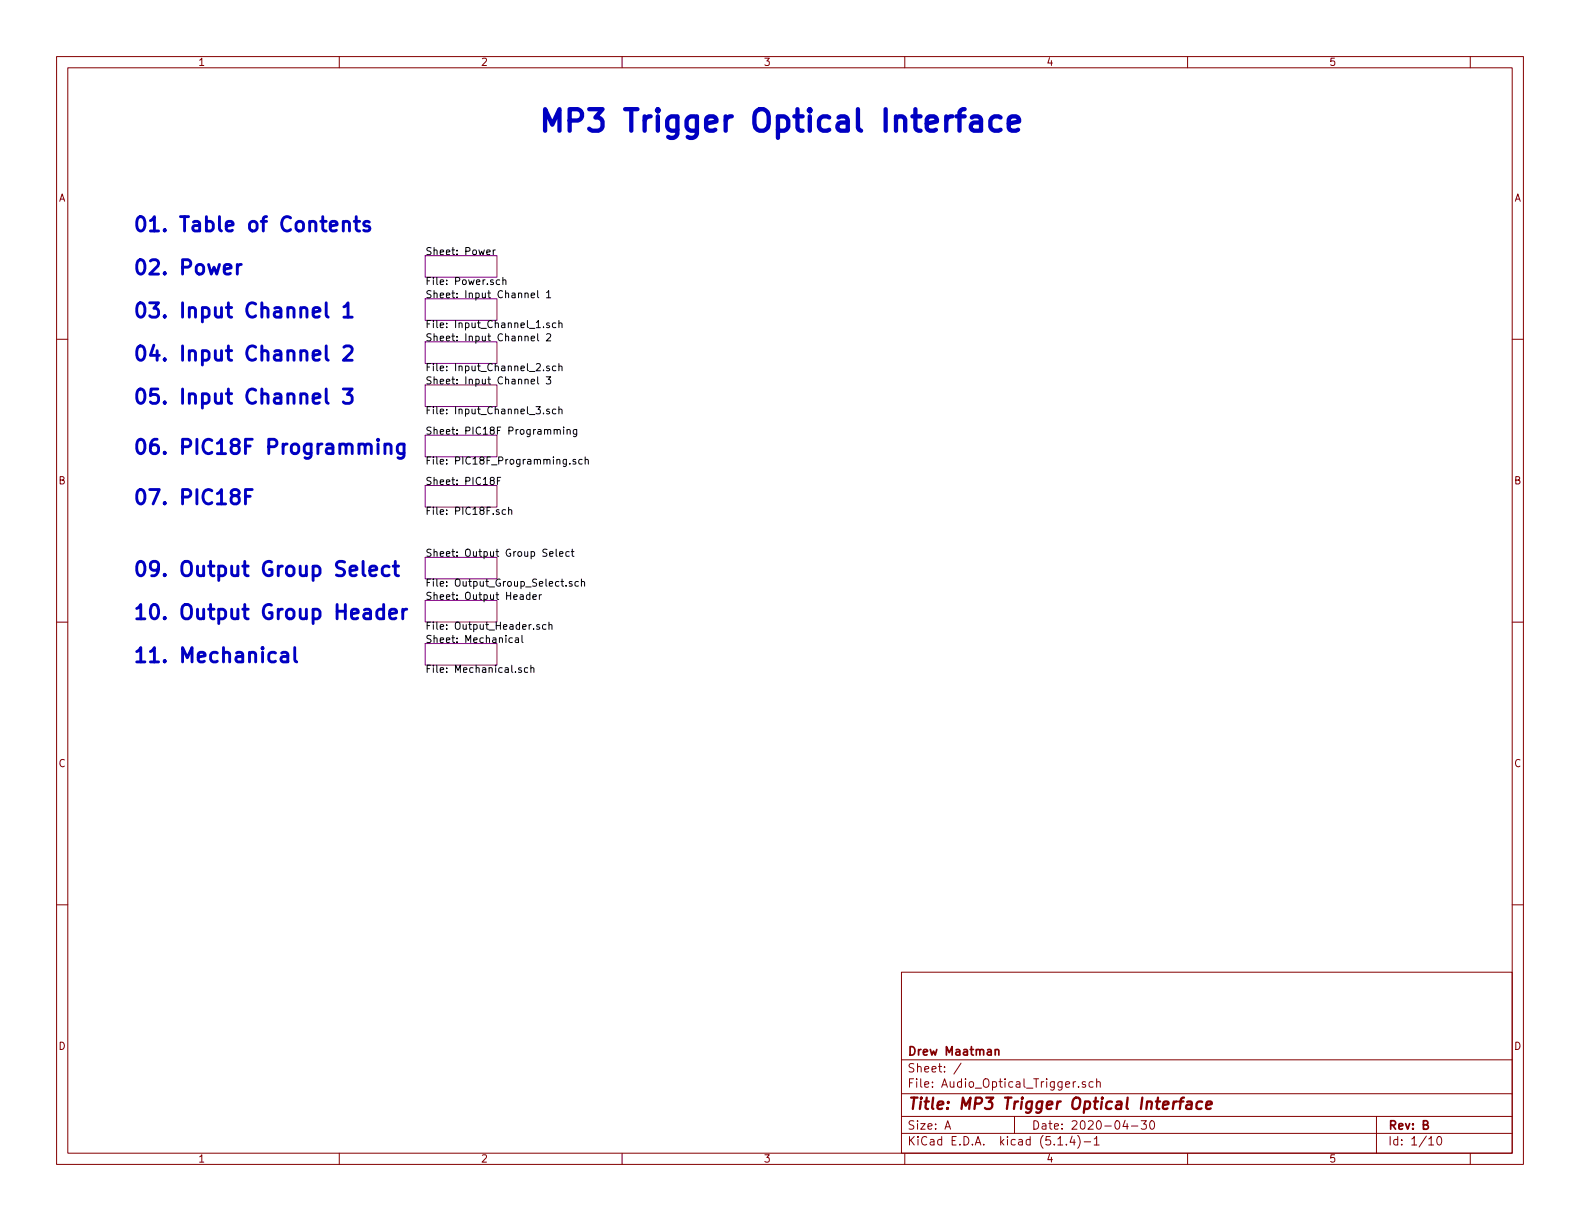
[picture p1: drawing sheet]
<svg xmlns="http://www.w3.org/2000/svg" width="279mm" height="216mm" viewBox="0 0 279 216" stroke-linecap="round" stroke-linejoin="round" font-family="sans-serif">
<g fill="none" stroke="#840000" stroke-width=".18">
<path d="M10 10h259.4v195.9h-259.4zM12 12h255.4v191.9h-255.4zM60 10v2M110 10v2M160 10v2M210 10v2M260 10v2M10 60h2M267.4 60h2M10 110h2M267.4 110h2M10 160h2"/>
<path d="M267.4 160h2M159.4 171.9h108v32h-108zM159.4 197.4h108M159.4 193.4h108M159.4 187.4h108M167.1 199.7l.5-1.5 .5 1.5M167.2 199.2h.8M170 188l-1.3 1.9M179.4 197.4v3M190.2 191.3l-.4 .2M190.7 192.1v.2M191.9 191.3h-.3l-.2 .2v.2l.5 .1v.4h-.5"/>
<path d="M193.3 191.3h-.4l-.3 .2 .1 .7h.6M193.9 191.4l.3-.1h.3l.1 1M193.9 190.8v1.5M199 198.1l-.4 1.1h.9M199.3 198.7v1M200.1 199.1h1.1M201.8 198.2h.9l-.5 .6 .5 .1v.6l-.3 .2-.6-.2M203.5 198.2h.2a.8 .8 0 0 1 .5 .7 .8 .8 0 0 1-.5 .8 1 1 0 0 1-.2-1.5zM243.4 197.4v6.5M60 203.9v2M110 203.9v2M159.4 200.4h108"/>
<path d="M160 203.9v2M187.1 202.5h.8M188.6 202.3v.2M189.6 200.9l-.4 1.1h.9M189.9 201.5v1M190.6 200.8a1.71 1.71 0 0 1 0 2.2M191.7 201.9h1.2M193.5 201.4l.4-.4v1.5M193.5 202.5h.9M210 203.9v2M252.7 201.4l.4-.4v1.5M252.7 202.5h.8"/>
<path d="M254.3 201h.3a.94 .94 0 0 1 0 1.5 .8 .8 0 0 1-.6-.7 .8 .8 0 0 1 .3-.8zM260 203.9v2"/>
</g>
<path d="M208.1 194.8a.54 .54 0 0 0-.6 .3M208.5 194.8h.8M209.4 194.1l-.4 .1-.2 .2-.2 1.7M209.9 194.8h.8l-.1 1.3M210.7 195.2l-.6 .1a.4 .4 0 0 0-.4 .4 .4 .4 0 0 0 .3 .4l.6-.1M212.6 194.8a.68 .68 0 0 0-1 .3v.8l.3 .2 .6-.1M213.3 195.4l1-.2-.1-.4h-.7l-.2 1 .2 .3 .6-.1" fill="none" stroke="#840000" stroke-width=".41"/>
<path d="M176 185.7l.2-.1h.4v1M176 185.6v1" fill="none" stroke="#840000" stroke-width=".3"/>
<path d="M75.2 52.8h12.7v3.8h-12.7zM75.2 45.2h12.7v3.8h-12.7zM75.2 60.5h12.7v3.8h-12.7zM75.2 68.1h12.7v3.8h-12.7zM75.2 77h12.7v3.8h-12.7zM75.2 85.9h12.7v3.8h-12.7zM75.2 98.6h12.7v3.8h-12.7zM75.2 106.2h12.7v3.8h-12.7zM75.2 113.8h12.7v3.8h-12.7z" fill="none" stroke="#840084" stroke-width=".18"/>
<g fill="none" stroke="#000" stroke-width=".18">
<path d="M86.1 44.6l.6-.1-.1-.3h-.3l-.2 .2v.6h.5M87.2 44.2v.8M87.6 44.2l-.4 .2M88.4 49.5h-.4l-.2 .2 .1 .6h.5M88.9 49.6l.2-.1h.3l.1 .8M88.9 49v1.3M93.9 52.2l.6-.1v-.2l-.4-.1-.2 .2 .1 .6h.5M93.9 59.8l.6-.1v-.2l-.4-.1-.2 .2 .1 .6h.5M95.1 51.4v1.1l.2 .2M95.1 59v1.1l.2 .2M96.6 51.7l.4-.3v1.3M96.6 59.1l.5-.1 .2 .1 .1 .3-.1 .2-.7 .7h.8"/>
<path d="M96.6 52.7h.8M97.1 57.2l-.3-.1-.2 .2 .1 .2 .4 .1v.3h-.5M98.3 57.2l-.4-.1-.2 .2 .1 .6h.5M98.8 57.2l.2-.1 .3 .1 .1 .7M98.8 56.7v1.2M93.9 67.5l.6-.1v-.3h-.4l-.2 .1 .1 .6h.5M95.1 66.6v1.1l.2 .2M96.6 66.6h.8l-.4 .5 .3 .1v.6l-.2 .1-.5-.1M97.1 64.8l-.3-.1-.2 .2 .1 .2 .4 .1v.3h-.5M97.1 72.4l-.3-.1-.2 .2 .1 .2 .4 .1v.3h-.5M98 76.1l.2-.2 .3 .1v.8M98.3 64.8l-.4-.1-.2 .2 .1 .6h.5"/>
<path d="M98.3 72.4l-.4-.1-.2 .3 .1 .5h.5M98.5 76.1l.2-.2 .3 .1 .1 .8M98.8 64.8l.2-.1 .3 .1 .1 .8M98.8 72.5l.2-.2 .3 .1 .1 .8M98.8 64.3v1.3M98.8 71.9v1.3M99.7 75.5v.1M99.7 75.9v.9M100.3 76.1l.2-.2 .3 .1v.8M100.3 75.9v.9M102 75.9v1.1l-.3 .2-.3-.1M102 76l-.4-.1-.2 .3 .1 .5h.5"/>
<path d="M86.9 85l-.2-.2v-.3l.5-.1 .2 .1v.3l-.6 .2-.1 .2v.2l.2 .3h.3l.2-.3v-.3l-.2-.1M88 85h.4M88.5 84.4h-.5v1.3M89.4 90.2l-.4-.1-.2 .2 .1 .6h.5M89.9 90.2l.2-.1 .3 .1 .1 .8M89.9 89.7v1.3M97.2 97.9l.6-.1-.1-.2-.3-.1-.2 .2 .1 .6h.4M98.3 97.1v1.1l.2 .2M99 97.9l.6-.1-.1-.2-.4-.1-.1 .2v.6h.5M100.7 97.6l-.4-.1-.2 .3 .1 .5h.5M100.8 81.9v.2M101 97.5h.5"/>
<path d="M101.2 97.1v1.1l.3 .2M101.8 81.3l-.3-.1-.2 .2 .1 .2 .4 .1v.3h-.5M102.9 81.3l-.3-.1-.3 .3 .2 .5h.4M103.5 81.4l.2-.2 .3 .1v.8M103.5 80.8v1.3M90.6 112.8h-.4l-.2 .2 .1 .6h.5M91.2 112.8h.4l.1 .8M91.7 113.1h-.4l-.2 .2 .2 .3h.4M92.2 118.1h-.3l-.2 .1 .1 .2 .4 .1v.3h-.5M92.3 112.3v1.1l.2 .2M93.3 118.1h-.3l-.3 .2 .1 .5h.5M93.7 105.2h-.4l-.2 .2 .1 .5h.5"/>
<path d="M93.7 104.7v1.3M93.9 118.2l.2-.1h.3v.8M93.9 117.6v1.3M94.2 105.6l.6-.1v-.3h-.4l-.2 .1 .1 .6h.5M95.4 110.5l-.3-.1-.2 .2 .1 .2 .4 .1v.3h-.5M95.4 105.2v.8M95.8 105.2l-.4 .2M96.5 110.5l-.3-.1-.3 .3 .2 .5h.4M97.1 110.6l.2-.2 .3 .1v.8M97.1 110v1.3M100.1 103.5v.2M101.1 102.9l-.3-.1-.1 .2v.2l.4 .1v.3h-.4"/>
<path d="M102.3 102.9l-.4-.1-.2 .2 .1 .6h.5M102.8 102.9l.2-.1 .3 .1 .1 .8M102.8 102.4v1.3"/>
</g>
<g fill="none" stroke="#0000c2" stroke-width=".51">
<path d="M60.7 39.4a.63 .63 0 0 1 1.1 .1v1.3M60.7 39.1v1.7M62.6 39.1h1M63 38.3v2.2l.1 .2 .5 .1M65.3 39.3a.62 .62 0 0 0-1 .2l.1 .4 .6 .1 .3 .1 .1 .3-.1 .3-.3 .1-.7-.1M42 46.8v1.7M42.7 46.8a.64 .64 0 0 0-.7 .4M55.4 55.2l1.2-.2-.1-.5-.8-.1-.3 .3v1l.1 .3 .2 .1 .8-.1M57.7 53.5v2.2l.1 .3 .2 .1M60.8 54.3l.3-.1 .4-.7v2.6M60.8 56.1h1.5M57.7 68.8v2.1l.1 .3 .2 .1"/>
<path d="M57.7 61.2v2.1l.1 .3 .2 .1M60.7 68.8h1.6l-.9 .9a.73 .73 0 0 1 .9 .5v.6l-.3 .4-.2 .1h-.7l-.4-.2M60.8 61.4l.4-.2h.6a.63 .63 0 0 1 .5 .7l-.1 .4-1.5 1.4h1.6M66.9 77.7l-.1 .1 .1 .1 .1-.1-.1-.1v.2M66.9 78.5v1.7M68.1 78.8a.66 .66 0 0 1 .9-.2l.2 .3v1.3M68.1 78.5v1.7M71.5 78.5v2.1a.67 .67 0 0 1-1.1 .3M71.5 78.6l-.8-.1-.2 .1-.2 .4v.7l.2 .4 .2 .1 .8-.1M43.4 87.8h.8M44.6 86.6h-1.2v2.5M69.9 99.3v2.1l.1 .3 .5 .1"/>
<path d="M49.8 115.5l.3-.2 .7 .2 .1 .2v1.3M50.9 116l-.8 .1a.49 .49 0 0 0-.4 .5 .49 .49 0 0 0 .4 .4l.8-.1M52.1 114.5v2.2l.1 .2 .3 .1M65.4 100.9l1.2-.2-.1-.5-.7-.1-.4 .4v.9l.1 .3 .3 .1 .7-.1M67.8 107.8l-.7-.1-.2 .1-.3 .4v.7l.3 .4 .2 .1 .7-.1M67.8 106.9v2.5M68.8 100.2l-.7-.1-.5 .5v.7l.2 .4 .3 .1 .7-.1M68.9 108.6l1.2-.3-.1-.5-.7-.1-.4 .4v.9l.1 .3 .3 .1 .7-.1M69.5 100.1h1M71.2 107.7v1.7M71.9 107.7a.64 .64 0 0 0-.7 .5"/>
</g>
<path d="M170.6 19.3h-.4l-.3 .2-.2 .4v3.2M169.1 20.6h1.5M171.9 20.8l.3-.2h.7l.4 .2 .2 .3v2M173.5 21.5l-.4 .2h-.9a.75 .75 0 0 0-.5 .7 .75 .75 0 0 0 .5 .7h.9l.4-.2M176.9 20.8l-.3-.2h-.8l-.5 .4-.2 .3v1.1l.4 .5 .3 .2h.8l.3-.2M178.4 21.8l1.8-.3-.2-.7-.3-.2h-.8l-.3 .2-.2 .3v1.5l.2 .3 .3 .2h.8l.3-.2" fill="none" stroke="#0000c2" stroke-width=".76"/>
<text font-size="5.3" fill="#0000c2" x="95" y="23.3">MP3 Trigger Optical Interface</text>
<g font-size="3.5" fill="#0000c2">
<text x="23.4" y="41">01. Table of Contents</text>
<text x="23.4" y="48.6">02. Power</text>
<text x="23.4" y="56.2">03. Input Channel 1</text>
<text x="23.4" y="63.8">04. Input Channel 2</text>
<text x="23.4" y="71.5">05. Input Channel 3</text>
<text x="23.4" y="80.3">06. PIC18F Programming</text>
<text x="23.4" y="89.2">07. PIC18F</text>
<text x="23.4" y="101.9">09. Output Group Select</text>
<text x="23.4" y="109.6">10. Output Group Header</text>
<text x="23.4" y="117.2">11. Mechanical</text>
</g>
<text font-size="2.8" fill="#840000" x="160.4" y="196.2">Title: MP3 Trigger Optical Interface</text>
<g font-size="2.1" fill="#840000">
<text x="160.4" y="189.6">Sheet: /</text>
<text x="160.4" y="186.6">Drew Maatman</text>
<text x="160.4" y="192.3">File: Audio_Optical_Trigger.sch</text>
<text x="160.4" y="202.5">KiCad E.D.A. kicad (5.1.4)-1</text>
<text x="160.4" y="199.7">Size: A</text>
<text x="182.4" y="199.7">Date: 2020-04-30</text>
<text x="245.4" y="199.7">Rev: B</text>
<text x="245.4" y="202.5">Id: 1/10</text>
</g>
<g font-size="1.8" fill="#840000">
<text x="35" y="11.6">1</text>
<text x="85" y="11.6">2</text>
<text x="135" y="11.6">3</text>
<text x="185" y="11.6">4</text>
<text x="235" y="11.6">5</text>
<text x="10.4" y="35.6">A</text>
<text x="267.8" y="35.6">A</text>
<text x="10.4" y="85.6">B</text>
<text x="267.8" y="85.6">B</text>
<text x="10.4" y="135.6">C</text>
<text x="267.8" y="135.6">C</text>
<text x="10.4" y="185.6">D</text>
<text x="267.8" y="185.6">D</text>
<text x="35" y="205.5">1</text>
<text x="85" y="205.5">2</text>
<text x="135" y="205.5">3</text>
<text x="185" y="205.5">4</text>
<text x="235" y="205.5">5</text>
</g>
<g font-size="1.8">
<text x="75.2" y="45.1">Sheet: Power</text>
<text x="75.2" y="52.7">Sheet: Input Channel 1</text>
<text x="75.2" y="50.4">File: Power.sch</text>
<text x="75.2" y="58">File: Input_Channel_1.sch</text>
<text x="75.2" y="60.4">Sheet: Input Channel 2</text>
<text x="75.2" y="65.6">File: Input_Channel_2.sch</text>
<text x="75.2" y="68">Sheet: Input Channel 3</text>
<text x="75.2" y="73.3">File: Input_Channel_3.sch</text>
<text x="75.2" y="76.9">Sheet: PIC18F Programming</text>
<text x="75.2" y="82.1">File: PIC18F_Programming.sch</text>
<text x="75.2" y="85.8">Sheet: PIC18F</text>
<text x="75.2" y="91">File: PIC18F.sch</text>
<text x="75.2" y="98.5">Sheet: Output Group Select</text>
<text x="75.2" y="103.7">File: Output_Group_Select.sch</text>
<text x="75.2" y="106.1">Sheet: Output Header</text>
<text x="75.2" y="111.4">File: Output_Header.sch</text>
<text x="75.2" y="113.7">Sheet: Mechanical</text>
<text x="75.2" y="119">File: Mechanical.sch</text>
</g>
</svg>
